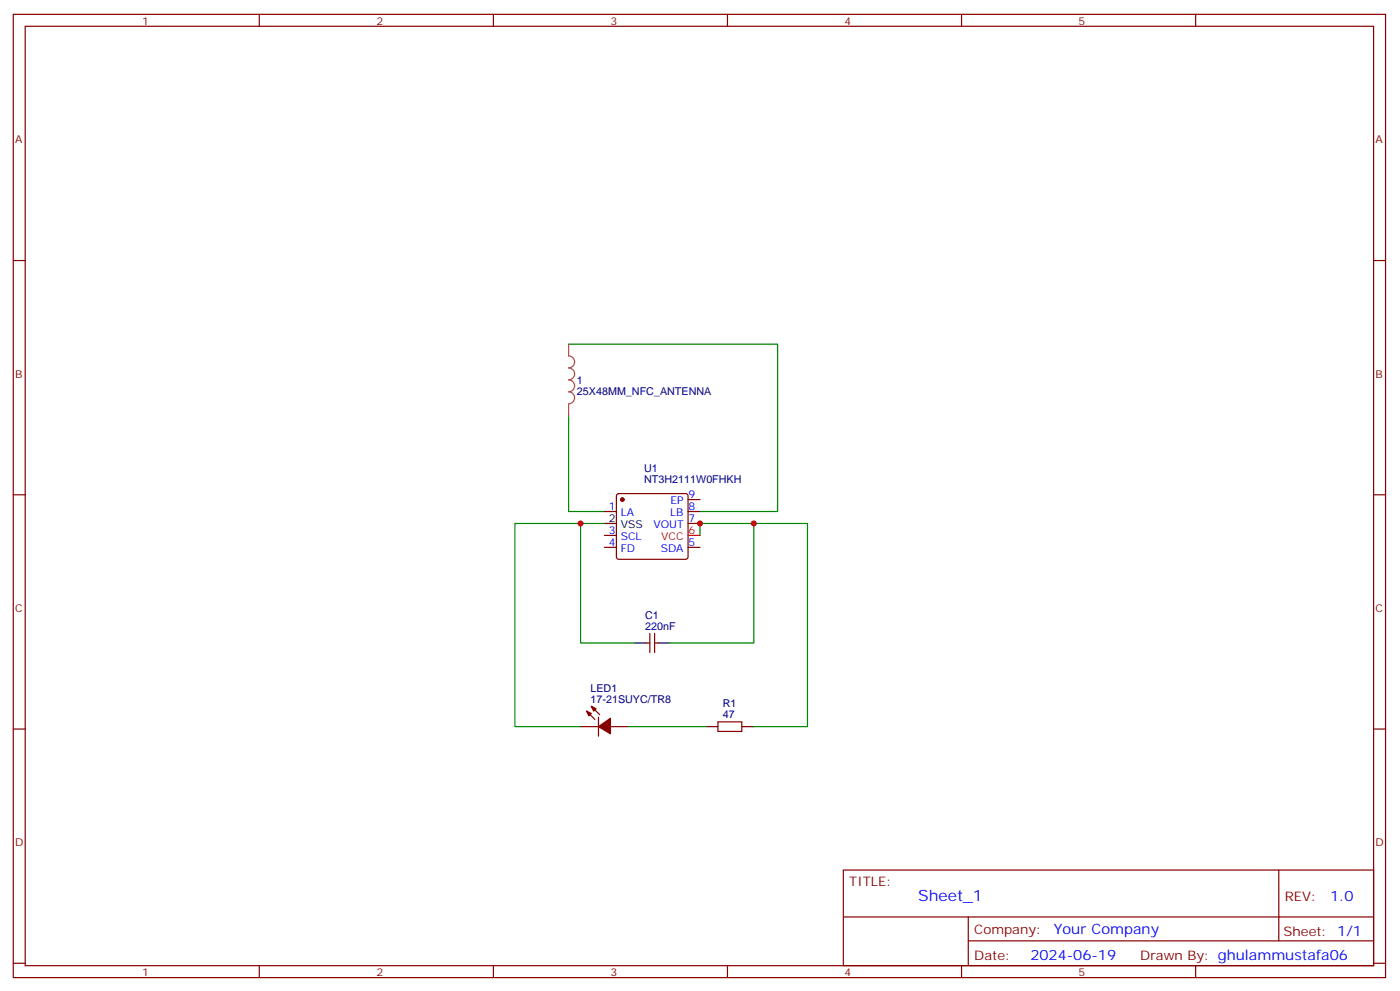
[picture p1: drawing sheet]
<svg xmlns="http://www.w3.org/2000/svg" width="414mm" height="293mm" viewBox="0 0 414 293" stroke-linecap="round" stroke-linejoin="round" font-family="sans-serif">
<g fill="none" stroke="#870000" stroke-width=".35">
<path d="M3.9 4.2h405.4v284.4h-405.4zM7.4 7.8h398.3v277.2h-398.3zM76.6 4.2v3.6M145.7 4.2v3.6M214.9 4.2v3.6M284 4.2v3.6M353.2 4.2v3.6M3.9 76.9h3.5M405.7 76.9h3.6M3.9 146h3.5M178.5 151h3.6M178.5 158h3.6"/>
<path d="M182.3 145.9l.5-.2h19.7l.5 .2 .2 .5v18l-.2 .5-.5 .2h-19.7l-.5-.2-.2-.5v-18zM203.2 147.5h3.6M203.2 151h3.6M203.2 154.5h3.6M405.7 146h3.6M178.5 161.6h3.6M203.2 161.6h3.6M190.9 189.8h1M191.9 187v5.6M193.4 187v5.6M193.4 189.8h1M3.9 215.2h3.5"/>
<path d="M171.5 214.5h5.3M173.2 209.9l2.5 2.5M174.7 208.5l2.4 2.5M176.8 211.7v5.6M180.3 214.5h5.3M212.1 213.1h7v2.8h-7zM405.7 215.2h3.6M249.1 256.8h156.6v28.2h-156.6zM377.7 256.8v20.9M249.1 270.7h156.5M286 277.7h119.6M286 270.7v14.1"/>
<path d="M3.9 284.3h3.5M76.6 285v3.6M145.7 285v3.6M214.9 285v3.6M284 285v3.6M353.2 285v3.6M405.7 284.3h3.6"/>
</g>
<path d="M168 101.6h61.7v49.4h-22.9M168 122.8v28.2h10.5M171.5 154.5h-19.4v60h19.4M178.5 154.5h-7v35.3h15.9M206.8 158v-3.5h15.8v35.3h-24.7M222.6 154.5h15.9v60h-15.9M185.6 214.5h22.9" fill="none" stroke="#008700" stroke-width=".35"/>
<path d="M178.5 154.5h3.6M187.4 189.8h3.5M194.4 189.8h3.5M208.5 214.5h3.6M219.1 214.5h3.5" fill="none" stroke="#000" stroke-width=".35"/>
<g fill="#870000" stroke="#870000" stroke-width=".35">
<path d="M173.2 209.9l1.5 .7-.7 .7z"/>
<path d="M174.7 208.5l1.4 .7-.7 .7z"/>
<path d="M176.8 214.5l3.5-2.5v4.6z"/>
<circle cx="183.8" cy="147.5" r=".53"/>
</g>
<path d="M203.2 158h3.6" fill="none" stroke="#f00" stroke-width=".35"/>
<path d="M168 101.6v3.5a1.76 1.76 0 0 1 1.7 1.7 1.76 1.76 0 0 1-1.7 1.8 1.76 1.76 0 0 1 1.7 1.8 1.76 1.76 0 0 1-1.7 1.7 1.76 1.76 0 0 1 1.7 1.8 1.76 1.76 0 0 1-1.7 1.8 1.76 1.76 0 0 1 1.7 1.7 1.76 1.76 0 0 1-1.7 1.8M168 119.3v3.5" fill="none" stroke="#a64a4a" stroke-width=".35"/>
<g fill="#c00">
<circle cx="171.5" cy="154.5" r=".88"/>
<circle cx="206.8" cy="154.5" r=".88"/>
<circle cx="222.6" cy="154.5" r=".88"/>
</g>
<text font-size="4.6" fill="#00f" x="271.2" y="265.8">Sheet_1</text>
<g font-size="4.2" fill="#00f">
<text x="392.9" y="266.1">1.0</text>
<text x="311.3" y="275.6">Your Company</text>
<text x="304.3" y="283.4">2024-06-19</text>
</g>
<g font-size="3.9" fill="#800">
<text x="250.9" y="261.4">TITLE:</text>
<text x="379.5" y="266.1">REV:</text>
<text x="287.8" y="275.6">Company:</text>
<text x="379.1" y="276.2">Sheet: 1/1</text>
<text x="287.8" y="283.3">Date:</text>
<text x="336.8" y="283.4">Drawn By: ghulammustafa06</text>
</g>
<g font-size="3.2" fill="#800">
<text x="42" y="7.2">1</text>
<text x="111.2" y="7.2">2</text>
<text x="180.3" y="7.2">3</text>
<text x="249.4" y="7.2">4</text>
<text x="318.6" y="7.2">5</text>
<text x="4.4" y="42.3">A</text>
<text x="406.3" y="42.3">A</text>
<text x="4.4" y="111.5">B</text>
<text x="406.3" y="111.5">B</text>
<text x="4.4" y="180.6">C</text>
<text x="406.3" y="180.6">C</text>
<text x="4.4" y="249.8">D</text>
<text x="406.3" y="249.8">D</text>
<text x="42" y="288">1</text>
<text x="111.2" y="288">2</text>
<text x="180.3" y="288">3</text>
<text x="249.4" y="288">4</text>
<text x="318.6" y="288">5</text>
</g>
<g font-size="3.2" fill="#000080">
<text x="170.4" y="113.3">1</text>
<text x="170.4" y="116.5">25X48MM_NFC_ANTENNA</text>
<text x="190.3" y="142.5">NT3H2111W0FHKH</text>
<text x="190.3" y="139.5">U1</text>
<text x="190.5" y="185.9">220nF</text>
<text x="190.5" y="182.7">C1</text>
<text x="174.4" y="207.4">17-21SUYC/TR8</text>
<text x="174.4" y="204.2">LED1</text>
<text x="213.5" y="208.8">R1</text>
<text x="213.5" y="212">47</text>
</g>
<g font-size="3.2" fill="#00f">
<text x="198" y="148.9">EP</text>
<text x="203.4" y="147.1">9</text>
<text x="179.9" y="150.6">1</text>
<text x="183.4" y="152.4">LA</text>
<text x="193" y="155.9">VOUT</text>
<text x="198" y="152.4">LB</text>
<text x="203.4" y="150.6">8</text>
<text x="203.4" y="154.2">7</text>
<text x="179.9" y="161.2">4</text>
<text x="179.9" y="157.7">3</text>
<text x="183.4" y="159.5">SCL</text>
<text x="203.4" y="161.2">5</text>
<text x="183.4" y="163">FD</text>
<text x="195.1" y="163">SDA</text>
</g>
<g font-size="3.2">
<text x="179.9" y="154.2">2</text>
<text x="183.4" y="155.9">VSS</text>
</g>
<g font-size="3.2" fill="#f00">
<text x="195.3" y="159.5">VCC</text>
<text x="203.4" y="157.7">6</text>
</g>
</svg>
